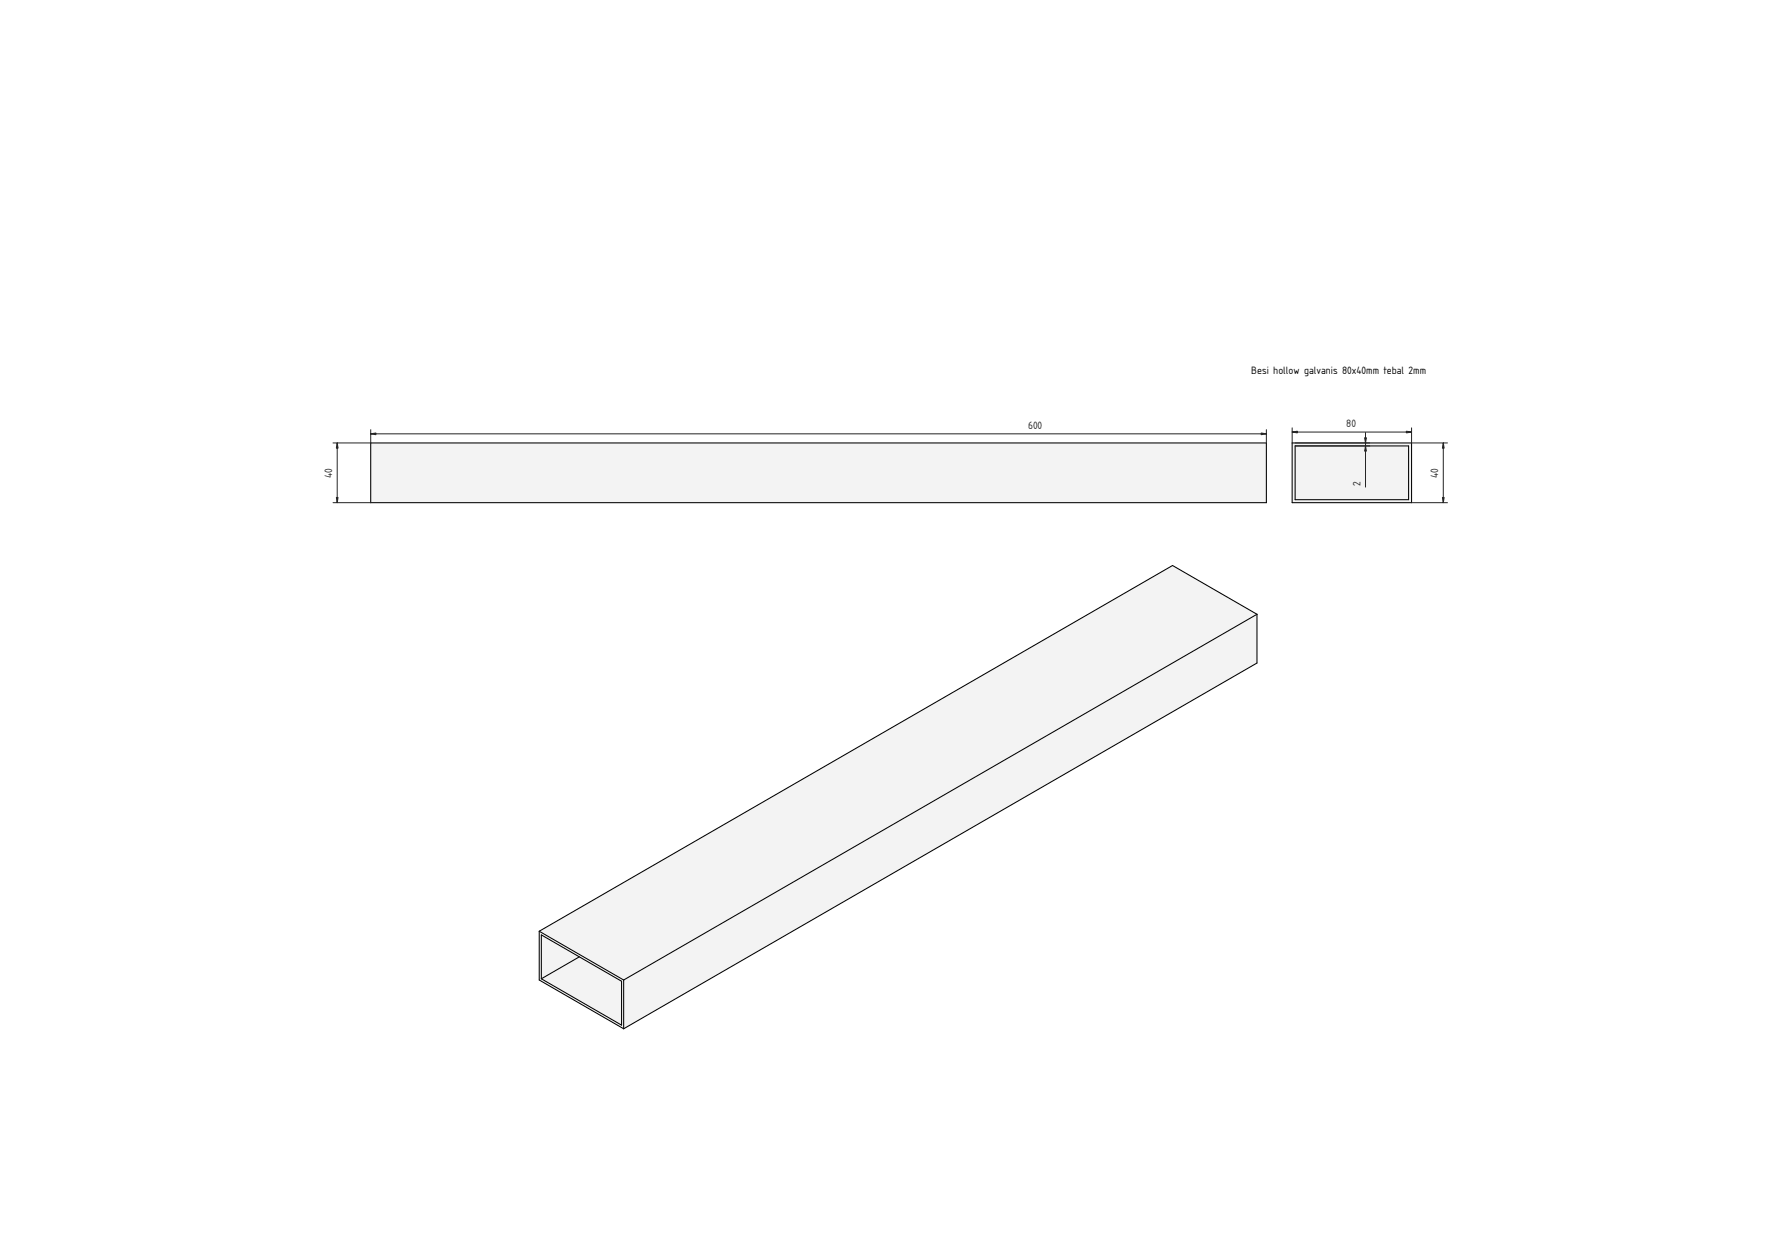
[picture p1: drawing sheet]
<svg xmlns="http://www.w3.org/2000/svg" width="1189mm" height="841mm" viewBox="0 0 1189 841" stroke-linecap="round" stroke-linejoin="round" font-family="sans-serif">
<path d="M248 297h600v40h-600z" fill-rule="evenodd" fill="#f1f3f5"/>
<path d="M248 297h600v40h-600z" fill="none" stroke="#000" stroke-width=".7"/>
<path d="M226 297v40M248 291h600M248 288v9h-25M848 288v9M223 337h25" fill="none" stroke="#212529" stroke-width=".67"/>
<g fill="#212529" stroke="#212529" stroke-width=".67">
<path d="M845 290l3 1h-3z"/>
<path d="M248 291l4-1v1z"/>
<path d="M226 297v3h-1z"/>
<path d="M225 333h1v4z"/>
</g>
<g fill="#f1f3f5">
<path d="M363 626l25 15-25 14z"/>
<path d="M361 624l424-245 57 32v33l-424 245-57-33z" fill-rule="evenodd"/>
<path d="M361 624l424-245 57 32-424 245z" fill-rule="evenodd"/>
<path d="M418 656l424-245v33l-424 245z" fill-rule="evenodd"/>
<path d="M361 624l57 32v33l-57-33z" fill-rule="evenodd"/>
<path d="M363 626l53 31v29l-53-31z" fill-rule="evenodd"/>
<path d="M363 655l25-14 28 16v29z" fill-rule="evenodd"/>
</g>
<path d="M842 411v33l-424 245M842 411l-424 245M842 411l-57-32-424 245M361 624v32l57 33M361 624l57 32M363 626l53 31v29l-53-31zM388 641l-25 14M418 656v33" fill="none" stroke="#000" stroke-width=".7"/>
<g fill="#f1f3f5">
<path d="M865 297h80v40h-80z" fill-rule="evenodd"/>
<path d="M867 299h76v36h-76z" fill-rule="evenodd"/>
</g>
<path d="M865 297h80v40h-80zM867 299h76v36h-76z" fill="none" stroke="#000" stroke-width=".7"/>
<path d="M865 289h80M865 287v10M867 297h50M867 299h50M915 290v36M945 287v10h24M967 297v40M945 337h24" fill="none" stroke="#212529" stroke-width=".67"/>
<g fill="#212529" stroke="#212529" stroke-width=".67">
<path d="M942 289h3l-3 1z"/>
<path d="M865 289h4v1z"/>
<path d="M967 297v3h-1z"/>
<path d="M966 333h1v4z"/>
<path d="M914 293h1v4z"/>
<path d="M915 299v3h-1z"/>
</g>
<text font-size="6.7" x="838" y="250">Besi hollow galvanis 80x40mm tebal 2mm</text>
<g font-size="6.7" fill="#212529">
<text x="689" y="287">600</text>
<text x="902" y="286">80</text>
<text x="222" y="320" transform="rotate(-90 222 320)">40</text>
<text x="963" y="320" transform="rotate(-90 963 320)">40</text>
<text x="911" y="325" transform="rotate(-90 911 325)">2</text>
</g>
</svg>
